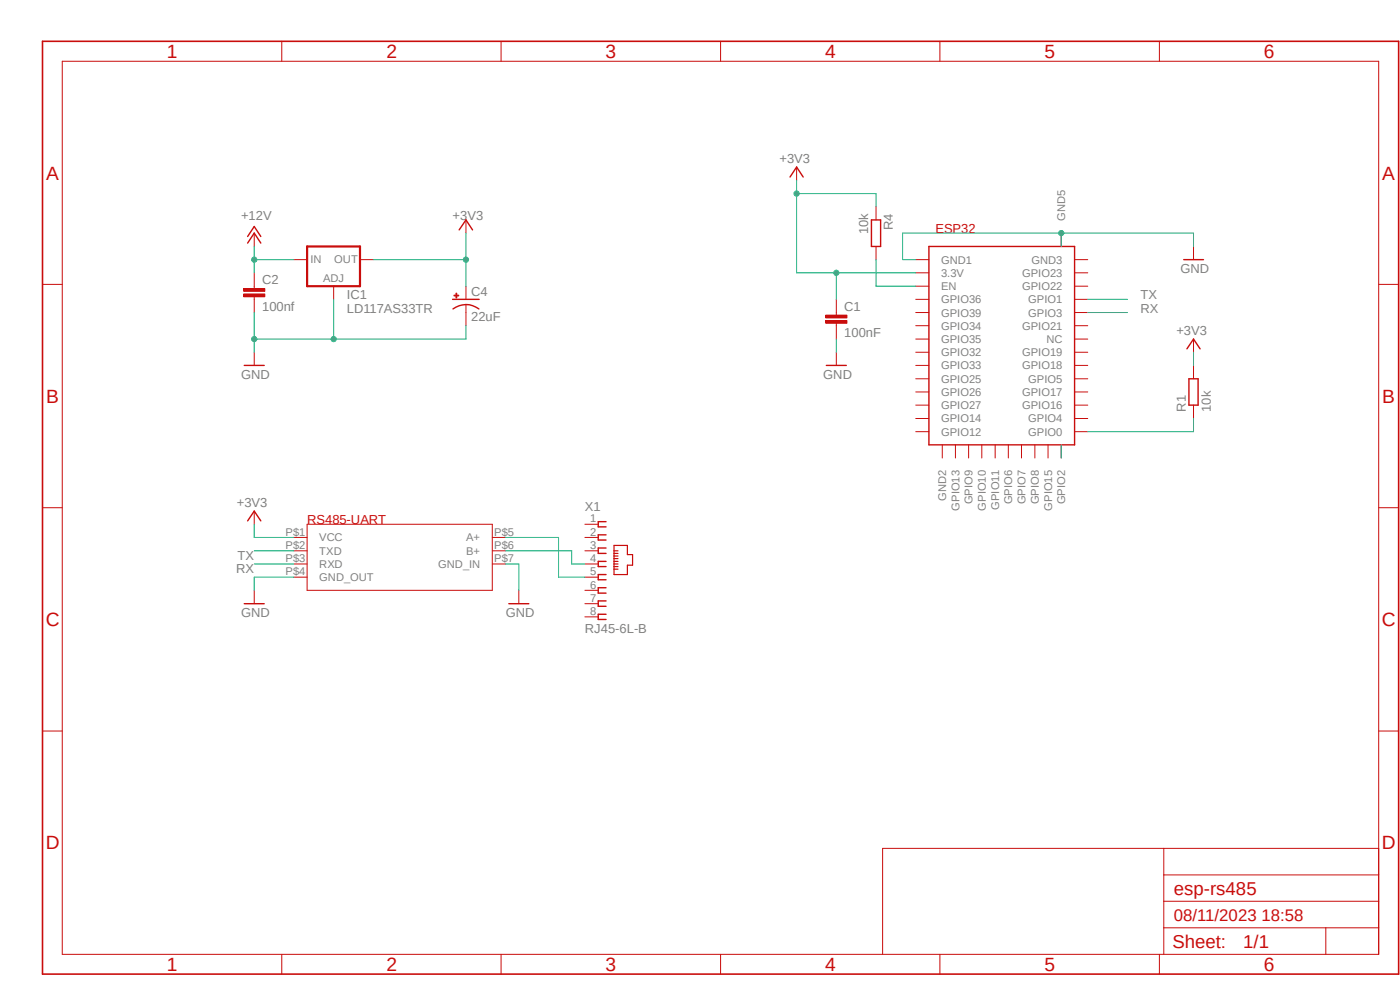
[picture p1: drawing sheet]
<svg xmlns="http://www.w3.org/2000/svg" width="297mm" height="210mm" viewBox="0 0 297 210" stroke-linecap="round" stroke-linejoin="round" font-family="sans-serif">
<path d="M8.4 8.4l288.6 198.8M297 8.5l-288.6 198.8" fill="none" stroke="#fff" stroke-width=".21"/>
<path d="M65.2 52.3h11.2v8.4h-11.2z" fill="none" stroke="#c90d0c" stroke-width=".47"/>
<path d="M62.4 55.1h2.8M76.4 55.1h2.8M53.9 60.7v.6M53.9 62.9v.6M70.8 60.7v2.8" fill="none" stroke="#c90d0c" stroke-width=".21"/>
<path d="M51.7 62.4h4.5v.5h-4.5z" fill-rule="evenodd" fill="#c90d0c"/>
<path d="M51.7 62.4h4.5v.5h-4.5z" fill="none" stroke="#c90d0c" stroke-width=".21"/>
<path d="M51.7 61.2h4.5v.6h-4.5z" fill-rule="evenodd" fill="#c90d0c"/>
<path d="M53.9 57.9v2.8M98.8 46.7v2.7M51.7 61.2h4.5v.6h-4.5zM53.9 63.5v2.8M98.8 64.6v1.7" fill="none" stroke="#c90d0c" stroke-width=".21"/>
<path d="M97.4 48.8l1.4-2.1 1.4 2.1M96 63.5h5.6M96.1 65.5a4.5 4.5 0 0 1 5.5 0" fill="none" stroke="#c90d0c" stroke-width=".3"/>
<path d="M96.3 62.6h1v.2h-1z" fill-rule="evenodd" fill="#c90d0c"/>
<path d="M96.3 62.6h1v.2h-1z" fill="none" stroke="#c90d0c" stroke-width=".21"/>
<path d="M96.7 62.2h.2v1h-.2z" fill-rule="evenodd" fill="#c90d0c"/>
<g fill="none" stroke="#c90d0c" stroke-width=".21">
<path d="M194.3 55.1h2.8M194.3 57.9h2.8M225.1 49.4v2.9M228 55.1h2.8M228 57.9h2.8M53.9 74.7v2.8M96.7 62.2h.2v1h-.2zM98.8 60.7v2.8M98.8 66.3v2.8M177.4 66.3v.5M177.4 68.5v.6M194.3 77.5h2.8"/>
<path d="M194.3 74.7h2.8M194.3 71.9h2.8M194.3 69.1h2.8M194.3 66.3h2.8M194.3 63.5h2.8M194.3 60.7h2.8M228 77.5h2.8M228 74.7h2.8M228 71.9h2.8M228 69.1h2.8M228 66.3h2.8M228 63.5h2.8"/>
<path d="M228 60.7h2.8M194.3 91.6h2.8M194.3 88.8h2.8M194.3 85.9h2.8M194.3 83.1h2.8M194.3 80.3h2.8M199.9 94.4v2.8M202.7 94.4v2.8M205.5 94.4v2.8M208.3 94.4v2.8M211.1 94.4v2.8M213.9 94.4v2.8"/>
<path d="M216.7 94.4v2.8M219.5 94.4v2.8M222.3 94.4v2.8M225.1 94.4v2.8M228 91.6h2.8M228 88.8h2.8M228 85.9h2.8M228 83.1h2.8M228 80.3h2.8"/>
</g>
<path d="M197.1 52.3h30.9v42.1h-30.9zM51.8 77.5h4.2" fill="none" stroke="#c90d0c" stroke-width=".3"/>
<path d="M175.2 68h4.5v.6h-4.5z" fill-rule="evenodd" fill="#c90d0c"/>
<path d="M175.2 68h4.5v.6h-4.5z" fill="none" stroke="#c90d0c" stroke-width=".21"/>
<path d="M175.2 66.8h4.5v.6h-4.5z" fill-rule="evenodd" fill="#c90d0c"/>
<g fill="none" stroke="#c90d0c" stroke-width=".21">
<path d="M13.2 13h279.3v189.4h-279.3zM59.8 8.8v4.2M106.3 8.8v4.2M152.9 8.8v4.2M199.4 8.8v4.2M246 8.8v4.2M169 35.4v2.8M53.9 49.4v2.9M185.8 43.9v2.8M185.8 52.3v2.8M253.2 52.3v2.8M9 60.3h4.2"/>
<path d="M175.2 66.8h4.5v.6h-4.5zM177.4 63.5v2.8M177.4 69.1v2.8M177.4 74.7v2.8M253.2 71.9v2.8M253.2 77.5v2.8M292.5 60.3h4.2M253.2 85.9v2.9M9 107.7h4.2M53.9 108.4v2.8M62.4 114h2.8M62.4 116.8h2.8"/>
<path d="M62.4 119.6h2.8M65.2 111.2h39.2v14h-39.2zM104.4 114h2.9M104.4 116.8h2.9M104.4 119.6h2.9M124.1 114h2.8M124.1 116.8h2.8M124.1 119.6h2.8M124.1 111.2h2.8M292.5 107.7h4.2M53.9 125.2v2.9M62.4 122.4h2.8"/>
<path d="M110.1 125.2v2.9M124.1 122.4h2.8M124.1 125.2h2.8M124.1 128.1h2.8M124.1 130.9h2.8M9 155.1h4.2M292.5 155.1h4.2M246.9 180v22.4M292.5 180h-105.3v22.4M246.9 196.8h45.6M246.9 191.2h45.6M246.9 185.6h45.6"/>
<path d="M281.3 196.8v5.6M59.8 202.4v4.2M106.3 202.4v4.2M152.9 202.4v4.2M199.4 202.4v4.2M246 202.4v4.2"/>
</g>
<g fill="none" stroke="#c90d0c" stroke-width=".3">
<path d="M167.6 37.5l1.4-2.1 1.4 2.1M52.5 51.6l1.4-2.2 1.4 2.2M52.5 50.2l1.4-2.2 1.4 2.2M184.9 46.7h1.9v5.6h-1.9zM251.1 55.1h4.2M175.3 77.5h4.2M251.8 74l1.4-2.1 1.4 2.1M252.2 80.3h2v5.6h-2zM52.5 110.5l1.4-2.1 1.4 2.1M128.6 110.7h-1.7v1.1h1.7M128.6 113.5h-1.7v1.1h1.7M128.6 116.2h-1.7v1.2h1.7"/>
<path d="M128.6 119.1h-1.7v1.1h1.7M51.8 128.1h4.2M107.9 128.1h4.3M128.6 121.9h-1.7v1.1h1.7M128.6 124.7h-1.7v1.1h1.7M128.6 127.5h-1.7v1.1h1.7M128.6 130.3h-1.7v1.1h1.7"/>
</g>
<path d="M130.3 115.7h2.8v1.9h1.1v2.3h-1.1v2h-2.8zM130.3 116.8h.8M130.3 117.4h.8M130.3 117.9h.8M130.3 118.5h.8M130.3 119.1h.8M130.3 119.6h.8M130.3 120.2h.8M130.3 120.7h.8" fill="none" stroke="#c90d0c" stroke-width=".25"/>
<path d="M9 8.8h287.7v197.8h-287.7z" fill="none" stroke="#c90d0c" stroke-width=".34"/>
<path d="M53.9 66.3v8.4M70.8 63.5v8.4M98.8 69.1v2.8h-44.9" fill="none" stroke="#0dab76" stroke-width=".21"/>
<circle cx="70.8" cy="71.9" r=".55" fill="#0dab76"/>
<circle cx="70.8" cy="71.9" r=".55" fill="none" stroke="#0dab76" stroke-width=".21"/>
<circle cx="53.9" cy="71.9" r=".55" fill="#0dab76"/>
<g fill="none" stroke="#0dab76" stroke-width=".21">
<path d="M191.5 49.4h61.7M225.1 49.4v2.9M177.4 71.9v2.8"/>
<circle cx="53.9" cy="71.9" r=".55"/>
</g>
<circle cx="225.1" cy="49.4" r=".55" fill="#0dab76"/>
<g fill="none" stroke="#0dab76" stroke-width=".21">
<path d="M79.2 55.1h19.6M98.8 49.4v11.3M191.5 49.4v5.7h2.8M253.2 49.4v2.9M107.3 119.6h2.8v5.6M62.4 122.4h-8.5v2.8"/>
<circle cx="225.1" cy="49.4" r=".55"/>
</g>
<circle cx="98.9" cy="55.1" r=".55" fill="#0dab76"/>
<g fill="none" stroke="#0dab76" stroke-width=".21">
<path d="M169 38.2v19.7h25.3M177.4 57.9v5.6"/>
<circle cx="98.9" cy="55.1" r=".55"/>
</g>
<circle cx="177.4" cy="57.9" r=".55" fill="#0dab76"/>
<g fill="none" stroke="#0dab76" stroke-width=".21">
<path d="M169 41.1h16.8v2.8"/>
<circle cx="177.4" cy="57.9" r=".55"/>
</g>
<circle cx="169" cy="41.1" r=".55" fill="#0dab76"/>
<g fill="none" stroke="#0dab76" stroke-width=".21">
<path d="M53.9 52.3v5.6M53.9 55.1h8.5M253.2 74.7v2.8M53.9 111.2v2.8h8.5"/>
<circle cx="169" cy="41.1" r=".55"/>
</g>
<circle cx="53.9" cy="55.1" r=".55" fill="#0dab76"/>
<g fill="none" stroke="#0dab76" stroke-width=".21">
<path d="M185.8 55.1v5.6h8.5M230.8 63.5h8.4M230.8 66.3h8.4M225.1 94.4v2.8M253.2 88.8v2.8h-22.4M53.9 116.8h8.5M53.9 119.6h8.5M107.3 116.8h14v2.8h2.8M107.3 114h11.2v8.4h5.6"/>
<circle cx="53.9" cy="55.1" r=".55"/>
</g>
<g font-size="4.1" fill="#c90d0c">
<text x="35.4" y="12.3">1</text>
<text x="82" y="12.3">2</text>
<text x="128.5" y="12.3">3</text>
<text x="175" y="12.3">4</text>
<text x="221.6" y="12.3">5</text>
<text x="268.1" y="12.3">6</text>
<text x="9.8" y="38.1">A</text>
<text x="293.2" y="38.1">A</text>
<text x="9.8" y="85.5">B</text>
<text x="293.2" y="85.5">B</text>
<text x="9.7" y="132.8">C</text>
<text x="293.2" y="132.8">C</text>
<text x="9.7" y="180.2">D</text>
<text x="293.2" y="180.2">D</text>
<text x="35.4" y="206">1</text>
<text x="82" y="206">2</text>
<text x="128.5" y="206">3</text>
<text x="175" y="206">4</text>
<text x="221.6" y="206">5</text>
<text x="268.1" y="206">6</text>
</g>
<g font-size="3.9" fill="#c90d0c">
<text x="249" y="189.8">esp-rs485</text>
<text x="248.7" y="201.2">Sheet:</text>
<text x="263.7" y="201">1/1</text>
</g>
<text font-size="3.6" fill="#c90d0c" x="249" y="195.4">08/11/2023 18:58</text>
<g font-size="2.8" fill="#808080">
<text x="165.4" y="34.6">+3V3</text>
<text x="51.1" y="46.7">+12V</text>
<text x="96" y="46.7">+3V3</text>
<text x="184.1" y="49.7" transform="rotate(-90 184.1 49.7)">10k</text>
<text x="189.4" y="48.8" transform="rotate(-90 189.4 48.8)">R4</text>
<text x="250.4" y="57.9">GND</text>
<text x="55.6" y="65.9">100nf</text>
<text x="55.6" y="60.3">C2</text>
<text x="73.6" y="63.5">IC1</text>
<text x="99.9" y="62.8">C4</text>
<text x="179.1" y="65.9">C1</text>
<text x="242" y="63.5">TX</text>
<text x="73.6" y="66.3">LD117AS33TR</text>
<text x="99.9" y="68.1">22uF</text>
<text x="179.1" y="71.5">100nF</text>
<text x="242" y="66.3">RX</text>
<text x="249.6" y="71">+3V3</text>
<text x="51.1" y="80.3">GND</text>
<text x="174.6" y="80.3">GND</text>
<text x="251.5" y="87.3" transform="rotate(-90 251.5 87.3)">R1</text>
<text x="256.8" y="87.3" transform="rotate(-90 256.8 87.3)">10k</text>
<text x="50.3" y="107.5">+3V3</text>
<text x="124.1" y="108.4">X1</text>
<text x="50.4" y="118.8">TX</text>
<text x="50.1" y="121.6">RX</text>
<text x="51.1" y="130.9">GND</text>
<text x="107.3" y="130.9">GND</text>
<text x="124.1" y="134.2">RJ45-6L-B</text>
</g>
<g font-size="2.8" fill="#c90d0c">
<text x="198.5" y="49.4">ESP32</text>
<text x="65.2" y="111.2">RS485-UART</text>
</g>
<g font-size="2.4" fill="#808080">
<text x="226" y="46.9" transform="rotate(-90 226 46.9)">GND5</text>
<text x="65.9" y="55.8">IN</text>
<text x="68.5" y="59.9">ADJ</text>
<text x="70.9" y="55.8">OUT</text>
<text x="199.6" y="55.9">GND1</text>
<text x="199.6" y="58.7">3.3V</text>
<text x="216.8" y="58.7">GPIO23</text>
<text x="218.8" y="55.9">GND3</text>
<text x="199.6" y="64.3">GPIO36</text>
<text x="199.6" y="61.5">EN</text>
<text x="216.8" y="61.6">GPIO22</text>
<text x="218.1" y="64.3">GPIO1</text>
<text x="199.6" y="69.9">GPIO34</text>
<text x="199.6" y="67.1">GPIO39</text>
<text x="216.8" y="70">GPIO21</text>
<text x="218.1" y="67.1">GPIO3</text>
<text x="199.6" y="75.6">GPIO32</text>
<text x="199.6" y="72.8">GPIO35</text>
<text x="216.8" y="75.6">GPIO19</text>
<text x="222" y="72.8">NC</text>
<text x="199.6" y="84">GPIO26</text>
<text x="199.6" y="81.2">GPIO25</text>
<text x="199.6" y="78.4">GPIO33</text>
<text x="216.8" y="84">GPIO17</text>
<text x="216.8" y="78.4">GPIO18</text>
<text x="218.1" y="81.2">GPIO5</text>
<text x="199.6" y="89.6">GPIO14</text>
<text x="199.6" y="86.8">GPIO27</text>
<text x="216.8" y="86.8">GPIO16</text>
<text x="218.1" y="89.6">GPIO4</text>
<text x="199.6" y="92.4">GPIO12</text>
<text x="218.1" y="92.4">GPIO0</text>
<text x="200.7" y="106.3" transform="rotate(-90 200.7 106.3)">GND2</text>
<text x="206.3" y="107" transform="rotate(-90 206.3 107)">GPIO9</text>
<text x="214.8" y="107" transform="rotate(-90 214.8 107)">GPIO6</text>
<text x="217.6" y="107" transform="rotate(-90 217.6 107)">GPIO7</text>
<text x="220.4" y="107" transform="rotate(-90 220.4 107)">GPIO8</text>
<text x="226" y="107" transform="rotate(-90 226 107)">GPIO2</text>
<text x="60.6" y="113.6">P$1</text>
<text x="104.9" y="113.6">P$5</text>
<text x="125.2" y="110.8">1</text>
<text x="125.2" y="113.6">2</text>
<text x="203.5" y="108.3" transform="rotate(-90 203.5 108.3)">GPIO13</text>
<text x="209.2" y="108.3" transform="rotate(-90 209.2 108.3)">GPIO10</text>
<text x="212" y="108.1" transform="rotate(-90 212 108.1)">GPIO11</text>
<text x="223.2" y="108.3" transform="rotate(-90 223.2 108.3)">GPIO15</text>
<text x="60.6" y="116.4">P$2</text>
<text x="60.6" y="119.3">P$3</text>
<text x="67.7" y="114.9">VCC</text>
<text x="67.7" y="117.6">TXD</text>
<text x="98.9" y="114.9">A+</text>
<text x="98.9" y="117.7">B+</text>
<text x="104.9" y="116.4">P$6</text>
<text x="104.9" y="119.3">P$7</text>
<text x="125.2" y="116.4">3</text>
<text x="125.2" y="119.3">4</text>
<text x="60.6" y="122">P$4</text>
<text x="67.7" y="120.5">RXD</text>
<text x="67.7" y="123.3">GND_OUT</text>
<text x="93" y="120.5">GND_IN</text>
<text x="125.2" y="122">5</text>
<text x="125.2" y="124.8">6</text>
<text x="125.2" y="127.6">7</text>
<text x="125.2" y="130.5">8</text>
</g>
</svg>
